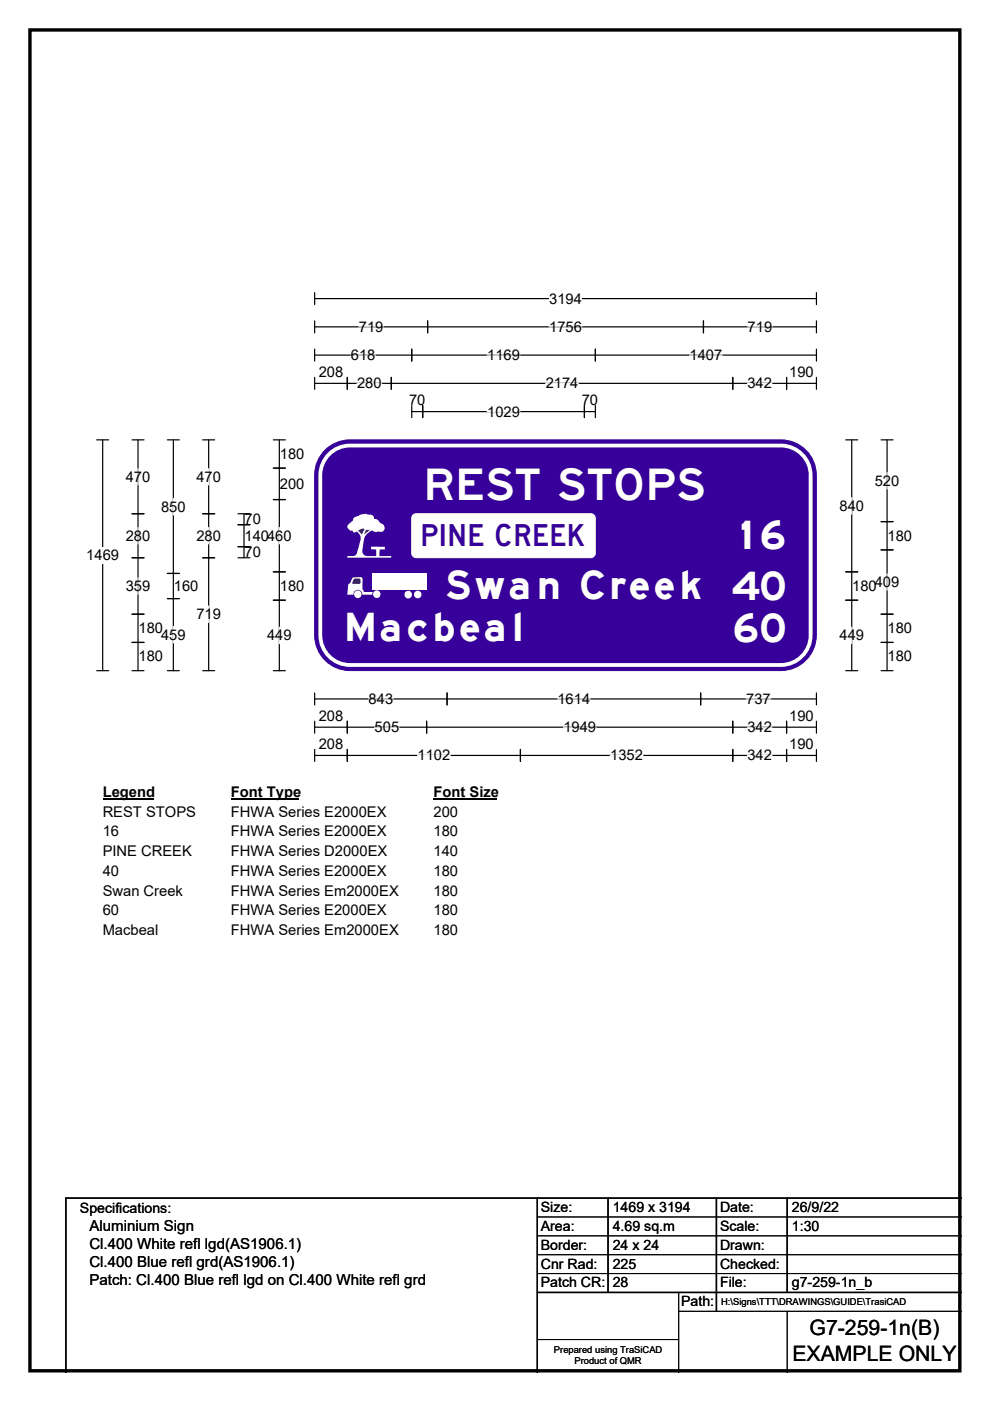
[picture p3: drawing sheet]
<svg xmlns="http://www.w3.org/2000/svg" width="210mm" height="297mm" viewBox="0 0 210 297" stroke-linecap="round" stroke-linejoin="round" font-family="sans-serif">
<path d="M6.3 6.3h197.3v284.3h-197.3z" fill="none" stroke="#000" stroke-width=".72"/>
<path d="M66.7 63.3h106.5M66.7 62v2.6M173.2 62v2.6" fill="none" stroke="#000" stroke-width=".25"/>
<path d="M116.5 61.6h6.9v3.5h-6.9z" fill="#fff"/>
<g fill="none" stroke="#000" stroke-width=".25">
<path d="M66.7 69.3h106.5M66.7 68v2.6M66.7 74v2.6M66.7 75.3h106.5M87.3 74v2.6M90.7 68v2.6M126.3 74v2.6M149.2 68v2.6M173.2 68v2.6M173.2 74v2.6M20.5 93.3h2.6M21.8 93.3v48.9"/>
<path d="M66.7 80v2.6M66.7 81.3h106.5M73.7 80v2.6M83 80v2.6M87.3 86v2.5M87.3 87.3h39M89.7 86v2.5M124 86v2.5M126.3 86v2.5M155.4 80v2.6M166.8 80v2.6M173.2 80v2.6"/>
<path d="M20.5 142.2h2.6M66.7 146.9v2.6M66.7 152.9v2.5M66.7 158.9v2.5M66.7 148.2h106.5M66.7 154.2h106.5M73.7 152.9v2.5M73.7 158.9v2.5M90.5 152.9v2.5M94.8 146.9v2.6M110.4 158.9v2.5M148.6 146.9v2.6"/>
<path d="M155.4 152.9v2.5M155.4 158.9v2.5M166.8 152.9v2.5M166.8 158.9v2.5M173.2 146.9v2.6M173.2 152.9v2.5M173.2 158.9v2.5M66.7 160.2h106.5"/>
</g>
<g fill="none" stroke="#fff" stroke-width=".25">
<path d="M74.4 75.3h5.2M76.1 69.3h5.2M103.3 75.3h7M116.5 69.3h6.9M146.3 75.3h6.9M158.6 69.3h5.2M75.7 81.3h5.2M103.3 87.3h7M115.7 81.3h7M158.5 81.3h5.2M78.2 148.2h5.2M79.5 154.2h5.2"/>
<path d="M118.2 148.2h7M119.5 154.2h6.9M158.3 148.2h5.2M158.5 154.2h5.2M88.6 160.2h6.9M129.4 160.2h7M158.5 160.2h5.2"/>
</g>
<path d="M18.3 116h7v3.5h-7z" fill="#fff"/>
<g fill="none" stroke="#000" stroke-width=".25">
<path d="M28 93.3h2.5M29.3 93.3v48.9M35.5 93.3h2.5M36.8 93.3v48.9M43 93.3h2.5M44.3 93.3v48.9M58 93.3h2.5M58 99.3h2.5M59.2 93.3v48.9M179.4 93.3h2.5M180.7 93.3v48.9M186.9 93.3h2.5"/>
<path d="M188.2 93.3v48.9M28 108.9h2.5M28 118.3h2.5M43 108.9h2.5M43 118.3h2.5M50.5 108.9h2.5M50.5 118.3h2.5M50.5 111.3h2.5M50.5 115.9h2.5M51.8 108.9v9.4M58 105.9h2.5M186.9 110.6h2.5"/>
<path d="M186.9 116.6h2.5M28 130.2h2.5M28 136.2h2.5M35.5 121.6h2.5M35.5 126.9h2.5M58 121.2h2.5M58 127.3h2.5M179.4 121.2h2.5M179.4 127.3h2.5M186.9 130.2h2.5M186.9 136.2h2.5M28 142.2h2.5"/>
<path d="M35.5 142.2h2.5M43 142.2h2.5M58 142.2h2.5M179.4 142.2h2.5M186.9 142.2h2.5"/>
</g>
<g fill="none" stroke="#fff" stroke-width=".25">
<path d="M29.3 99.4v3.4M44.3 99.4v3.4M29.3 111.8v3.5M36.8 105.7v3.5M44.3 111.8v3.5M59.2 111.8v3.5M180.7 105.5v3.5M188.2 100.2v3.5M29.3 122.5v3.5M36.8 132.8v3.5M44.3 128.5v3.5M59.2 133v3.5"/>
<path d="M180.7 133v3.5M188.2 121.7v3.4"/>
</g>
<path d="M21.8 166.2h10.7v3.5h-10.7z" fill="#fff"/>
<path d="M21.8 169.4h10.7" fill="none" stroke="#000" stroke-width=".32"/>
<path d="M49 166.2h14.4v3.5h-14.4z" fill="#fff"/>
<path d="M49 169.4h14.4" fill="none" stroke="#000" stroke-width=".32"/>
<path d="M91.9 166.2h13.5v3.5h-13.5z" fill="#fff"/>
<path d="M91.9 169.4h13.5" fill="none" stroke="#000" stroke-width=".32"/>
<g fill="#fff">
<path d="M21.8 170.3h19.7v3.5h-19.7z"/>
<path d="M49 170.3h32.9v3.5h-32.9z"/>
<path d="M91.9 170.3h5.3v3.5h-5.3z"/>
<path d="M21.8 174.5h3.5v3.5h-3.5z"/>
<path d="M49 174.5h32.9v3.5h-32.9z"/>
<path d="M91.9 174.5h5.3v3.5h-5.3z"/>
<path d="M21.8 178.7h18.8v3.5h-18.8z"/>
<path d="M49 178.7h33v3.5h-33z"/>
<path d="M91.9 178.7h5.3v3.5h-5.3z"/>
<path d="M21.8 182.9h3.5v3.5h-3.5z"/>
<path d="M49 182.9h32.9v3.5h-32.9z"/>
<path d="M91.9 182.9h5.3v3.5h-5.3z"/>
<path d="M21.8 187.1h16.9v3.5h-16.9z"/>
<path d="M49 187.1h35.5v3.5h-35.5z"/>
<path d="M91.9 187.1h5.3v3.5h-5.3z"/>
<path d="M21.8 191.3h3.5v3.5h-3.5z"/>
<path d="M49 191.3h32.9v3.5h-32.9z"/>
<path d="M91.9 191.3h5.3v3.5h-5.3z"/>
<path d="M21.8 195.5h11.8v3.5h-11.8z"/>
<path d="M49 195.5h35.5v3.5h-35.5z"/>
<path d="M91.9 195.5h5.3v3.5h-5.3z"/>
</g>
<path d="M69.3 95.1a7.4 7.4 0 0 1 4.9-1.8h91.5a7.5 7.5 0 0 1 7.4 7.4v34a7.5 7.5 0 0 1-7.4 7.5h-91.5a7.5 7.5 0 0 1-7.5-7.5v-34a7.5 7.5 0 0 1 2.6-5.6z" fill-rule="evenodd" fill="#37009b" stroke="#37009b" stroke-width=".21"/>
<path d="M69.8 96.3a6.3 6.3 0 0 1 4.4-1.8h91.4a6.3 6.3 0 0 1 6.3 6.3v33.9a6.3 6.3 0 0 1-6.3 6.3h-91.4a6.3 6.3 0 0 1-6.3-6.3v-33.9a6.3 6.3 0 0 1 1.9-4.5z" fill="none" stroke="#fff" stroke-width=".8"/>
<path d="M74.7 122.6l.2-.2h1.6l.3 .1 .1 2.5 .3 .5h1.9l-.1 .6h-2.1a.97 .97 0 0 0-1-1.1 .97 .97 0 0 0-.9 1.1h-1.3l.2-2.1 .4-.4z" fill-rule="evenodd" fill="#fff"/>
<path d="M75 122.9l.2-.2h1l.3 .2v.7l-.3 .2h-1.4l-.1-.2z" fill-rule="evenodd" fill="#253a86"/>
<g fill="#fff">
<path d="M75.1 109.8l1-.5a2.39 2.39 0 0 1 2.3-.2h.2a.8 .8 0 0 1 .7 .9 1.03 1.03 0 0 1 1.2 .7l.3 .2a.96 .96 0 0 1 .8 1.3 .96 .96 0 0 1-1.5 .5 .94 .94 0 0 1-1.3-.2 2.87 2.87 0 0 0-1.7 2.4l-.3 1.9a1 1 0 0 0 1 1.1h2v-1.4h-1.1v-.6h2.9v.6h-1.1v1.4h2.5v.3h-9.3v-.3h1.2l.7-.3 .9-3.2a1.72 1.72 0 0 0-.8-1.7l-.6 .2-.3-.3-.5-.1-.6-.6 .1-.6 1.1-1z" fill-rule="evenodd"/>
<circle cx="75.9" cy="126" r=".81"/>
<circle cx="79.9" cy="126" r=".81"/>
<circle cx="86.6" cy="126.1" r=".81"/>
<circle cx="88.6" cy="126" r=".8"/>
</g>
<path d="M78.9 121.6h11.6v3.4h-11.6z" fill="#fff"/>
<g fill="#253a86">
<path d="M75.9 112.5l.3-.1a1.14 1.14 0 0 1 1.1-.2l-.5 1.1z" fill-rule="evenodd"/>
<path d="M77.6 112.3l.9 .1-1.2 .8z" fill-rule="evenodd"/>
</g>
<path d="M87.6 109.2l.7-.3h37a.92 .92 0 0 1 1 .9v7.5a.94 .94 0 0 1-1 .9h-37a.93 .93 0 0 1-1-.9v-7.5z" fill-rule="evenodd" fill="#fff" stroke="#fff" stroke-width=".21"/>
<path d="M114 254v37M129 254v20M152 254v24M167 254v20M204 254h-190v37M114 274h90" fill="none" stroke="#000" stroke-width=".3"/>
<path d="M114 258h90M114 262h90M114 266h90M114 270h90M144 278h60M144 274v17M167 278v13M114 284h30" fill="none" stroke="#000" stroke-width=".21"/>
<text font-size="9.3" fill="#fff" x="89.9" y="105.9">REST STOPS</text>
<g font-size="8.3" fill="#fff">
<text x="156.7" y="116.4">16</text>
<text x="94.2" y="126.9">Swan Creek</text>
<text x="155.3" y="127.1">40</text>
<text x="72.8" y="135.9">Macbeal</text>
<text x="155.2" y="136.1">60</text>
</g>
<text font-size="6.5" fill="#37009b" x="89.1" y="115.8">PINE CREEK</text>
<g font-size="4.5">
<text x="171.7" y="283.1">G7-259-1n(B)</text>
<text x="168.1" y="288.6">EXAMPLE ONLY</text>
</g>
<g font-size="3.2">
<text x="19" y="260.9">Aluminium Sign</text>
<text x="19" y="264.7">Cl.400 White refl lgd(AS1906.1)</text>
<text x="19" y="268.6">Cl.400 Blue refl grd(AS1906.1)</text>
<text x="19" y="272.4">Patch: Cl.400 Blue refl lgd on Cl.400 White refl grd</text>
</g>
<g font-size="3.1">
<text x="116.5" y="64.4">3194</text>
<text x="76.1" y="70.4">719</text>
<text x="116.5" y="70.4">1756</text>
<text x="158.6" y="70.4">719</text>
<text x="74.4" y="76.3">618</text>
<text x="103.3" y="76.3">1169</text>
<text x="146.3" y="76.3">1407</text>
<text x="67.6" y="79.9">208</text>
<text x="75.7" y="82.3">280</text>
<text x="115.7" y="82.3">2174</text>
<text x="158.5" y="82.3">342</text>
<text x="167.4" y="79.9">190</text>
<text x="86.8" y="85.9">70</text>
<text x="103.3" y="88.3">1029</text>
<text x="123.4" y="85.9">70</text>
<text x="59.4" y="97.3">180</text>
<text x="26.7" y="102.2">470</text>
<text x="41.7" y="102.2">470</text>
<text x="59.4" y="103.6">200</text>
<text x="185.5" y="103">520</text>
<text x="34.2" y="108.5">850</text>
<text x="51.9" y="111.1">70</text>
<text x="178.1" y="108.3">840</text>
<text x="18.3" y="118.8">1469</text>
<text x="26.7" y="114.6">280</text>
<text x="41.7" y="114.6">280</text>
<text x="51.9" y="114.6">140460</text>
<text x="51.9" y="118.1">70</text>
<text x="188.3" y="114.6">180</text>
<text x="26.7" y="125.3">359</text>
<text x="36.9" y="125.3">160</text>
<text x="59.4" y="125.3">180</text>
<text x="180.8" y="125.3">180</text>
<text x="185.5" y="124.5">409</text>
<text x="41.7" y="131.3">719</text>
<text x="29.4" y="134.3">180</text>
<text x="34.2" y="135.6">459</text>
<text x="56.6" y="135.8">449</text>
<text x="178.1" y="135.8">449</text>
<text x="188.3" y="134.3">180</text>
<text x="29.4" y="140.3">180</text>
<text x="188.3" y="140.3">180</text>
<text x="78.2" y="149.2">843</text>
<text x="118.2" y="149.2">1614</text>
<text x="158.3" y="149.2">737</text>
<text x="67.6" y="152.8">208</text>
<text x="79.5" y="155.2">505</text>
<text x="119.5" y="155.2">1949</text>
<text x="158.5" y="155.2">342</text>
<text x="167.4" y="152.8">190</text>
<text x="67.6" y="158.8">208</text>
<text x="88.6" y="161.2">1102</text>
<text x="129.4" y="161.2">1352</text>
<text x="158.5" y="161.2">342</text>
<text x="167.4" y="158.8">190</text>
<text x="21.8" y="169">Legend</text>
<text x="21.8" y="173.1">REST STOPS</text>
<text x="49" y="169">Font Type</text>
<text x="49" y="173.1">FHWA Series E2000EX</text>
<text x="91.9" y="169">Font Size</text>
<text x="91.9" y="173.1">200</text>
<text x="21.8" y="177.3">16</text>
<text x="49" y="177.3">FHWA Series E2000EX</text>
<text x="91.9" y="177.3">180</text>
<text x="21.8" y="181.5">PINE CREEK</text>
<text x="21.8" y="185.7">40</text>
<text x="49" y="181.5">FHWA Series D2000EX</text>
<text x="49" y="185.7">FHWA Series E2000EX</text>
<text x="91.9" y="181.5">140</text>
<text x="91.9" y="185.7">180</text>
<text x="21.8" y="189.9">Swan Creek</text>
<text x="49" y="189.9">FHWA Series Em2000EX</text>
<text x="91.9" y="189.9">180</text>
<text x="21.8" y="194.1">60</text>
<text x="49" y="194.1">FHWA Series E2000EX</text>
<text x="91.9" y="194.1">180</text>
<text x="21.8" y="198.3">Macbeal</text>
<text x="49" y="198.3">FHWA Series Em2000EX</text>
<text x="91.9" y="198.3">180</text>
</g>
<g font-size="3">
<text x="17" y="257.2">Specifications:</text>
<text x="114.7" y="257">Size:</text>
<text x="130" y="257">1469 x 3194</text>
<text x="152.7" y="257">Date:</text>
<text x="168" y="257">26/9/22</text>
<text x="114.7" y="261">Area:</text>
<text x="130" y="261">4.69 sq.m</text>
<text x="152.7" y="261">Scale:</text>
<text x="168" y="261">1:30</text>
<text x="114.7" y="265">Border:</text>
<text x="114.7" y="269">Cnr Rad:</text>
<text x="130" y="265">24 x 24</text>
<text x="130" y="269">225</text>
<text x="152.7" y="265">Drawn:</text>
<text x="152.7" y="269">Checked:</text>
<text x="114.7" y="273">Patch CR:</text>
<text x="130" y="273">28</text>
<text x="152.7" y="273">File:</text>
<text x="168" y="273">g7-259-1n_b</text>
<text x="144.5" y="277">Path:</text>
</g>
<g font-size="2">
<text x="153" y="276.6">H:\Signs\TTT\DRAWINGS\GUIDE\TrasiCAD</text>
<text x="117.5" y="286.8">Prepared using TraSiCAD</text>
<text x="121.9" y="289.2">Product of QMR</text>
</g>
</svg>
